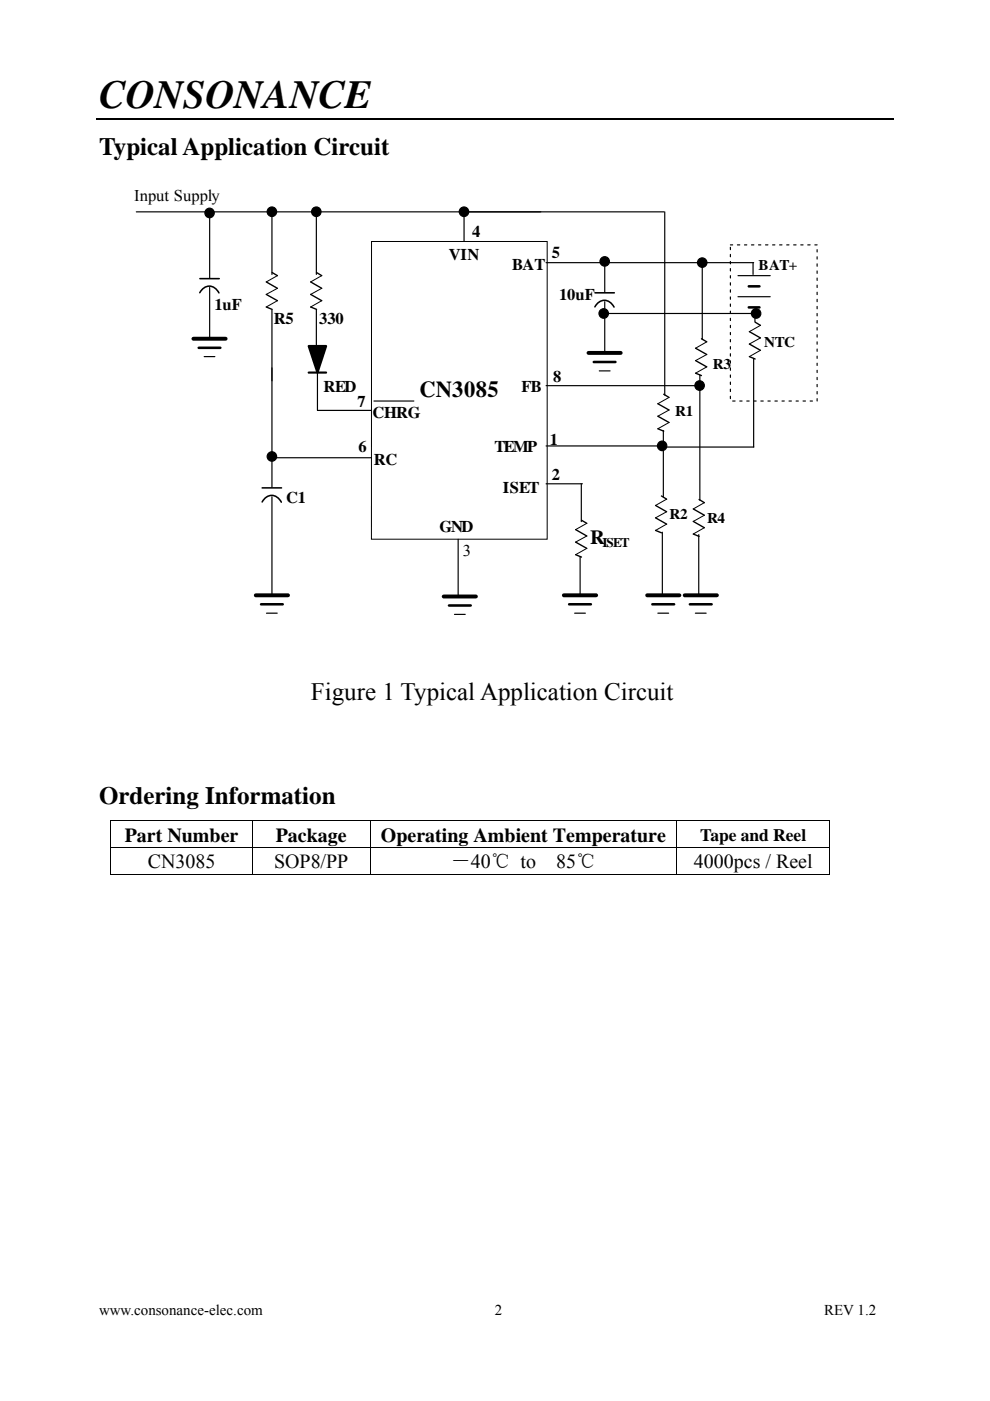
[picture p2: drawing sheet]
<svg xmlns="http://www.w3.org/2000/svg" width="210mm" height="297mm" viewBox="0 0 210 297" stroke-linecap="round" stroke-linejoin="round" font-family="sans-serif">
<path d="M20.5 25.2h169" fill="none" stroke="#000" stroke-width=".25"/>
<path d="M78.8 51.2h37.3v63.1h-37.3z" fill-rule="evenodd" fill="#fff" stroke="#000" stroke-width=".21"/>
<path d="M41 71.8h6.9M124.8 74.8h6.9M54.3 126.2h6.8M94.1 126.5h6.8M119.6 126.2h6.8M137.3 126.2h6.8M145.2 126.2h6.9" fill="none" stroke="#000" stroke-width=".83"/>
<path d="M42.1 73.7h4.6M125.9 76.8h4.6M158.8 65.2h2.3M158.8 60.7h2.3M55.4 128.1h4.6M95.2 128.4h4.6M120.7 128.1h4.6M138.4 128.1h4.6M146.3 128.1h4.6" fill="none" stroke="#000" stroke-width=".54"/>
<g fill="none" stroke="#000" stroke-width=".25">
<path d="M28.9 44.9h111.9M44.5 46.2v12.7M57.7 45.9v12.3M67.1 45.9v12.3M98.4 45.9v5.3M115.8 55.7h44.1M128.3 56.5v5.5M141 44.9v38.9M148.9 56.7v15.3M154.9 51.9h.5M154.9 52.4v.5M154.9 53.9v.5"/>
<path d="M154.9 55.4v.5M154.9 56.9v.5M154.9 58.4v.5M154.9 59.9v.6M156.4 51.9h.5M156.5 58.4h6.9M157.9 51.9h.5M159.4 51.9h.5M159.7 55.7v2.5M160.9 51.9h.5M162.4 51.9h.5M163.9 51.9h.5"/>
<path d="M165.4 51.9h.5M166.9 51.9h.4M168.3 51.9h.5M169.8 51.9h.5M171.3 51.9h.5M172.8 51.9h.5M173.3 52.9v.5M173.3 54.4v.5M173.3 55.9v.6M173.3 57.4v.6M173.3 58.9v.6M43.3 75.6h2.3"/>
<path d="M44.5 61v10.7M57.7 65.7v31.3M67.1 65.7v8M67.3 78v9h11.5M127.1 78.6h2.3M128.3 64v10.7M129.1 66.5h30.3M148.4 79.5v26.6M154.9 61.4v.6M154.9 62.9v.6M154.9 64.5v.5M154.9 66v.5"/>
<path d="M154.9 67.5v.5M154.9 69v.5M154.9 70.5v.5M154.9 72v.5M154.9 73.5v.5M154.9 75v.5M154.9 76.5v.5M154.9 78v.5M154.9 79.5v.5M156.5 62.9h6.9M159.9 76v18.8h-19.4M160.1 65.5v2.7"/>
<path d="M173.3 60.5v.5M173.3 62v.5M173.3 63.5v.5M173.3 65v.5M173.3 66.5v.5M173.3 68v.5M173.3 69.5v.5M173.3 71v.5M173.3 72.5v.5M173.3 74v.5M173.3 75.5v.5M173.3 77v.5"/>
<path d="M173.3 78.5v.5M57.6 97h21.2M57.7 97.8v5.5M79.3 85h8.5M115.8 94.6h23.6M115.8 81.8h31.6M140.7 91.3v14M154.9 81v.5M154.9 82.5v.5M154.9 84v.5M155.4 85h.5M156.9 85h.5"/>
<path d="M158.4 85h.5M159.9 85h.5M161.4 85h.5M162.9 85h.5M164.4 85h.5M165.9 85h.4M167.3 85h.6M168.8 85h.5M170.3 85h.5M171.8 85h.5M173.3 80v.5M173.3 81.5v.5"/>
<path d="M173.3 83v.5M173.3 84.5v.5M57.7 105.3v20.8M97.2 114.3v12.1M115.8 102.6h7.7M123 118.1v7.8M123.3 102.6v8M140.5 112.8v13.1M148.2 113.3v13.1M56.5 130h2.3M96.4 130.3h2.3M121.9 130h2.3"/>
<path d="M139.5 130h2.3M147.5 130h2.3"/>
</g>
<g fill="none" stroke="#000" stroke-width=".29">
<path d="M56.5 59.8l2.3 1.3M57.7 57.8l1.1 .6M65.9 59.8l2.3 1.3M67.1 57.8l1.1 .6M56.5 62.4l2.3 1.4M56.5 65.1l1.2 .5M65.9 62.4l2.3 1.4M65.9 65.1l1.2 .5M147.5 73.8l2.4 1.4M147.5 76.5l2.4 1.3M147.5 79.1l1.3 .5M148.8 71.8l1.1 .7"/>
<path d="M158.9 70.3l2.4 1.3M158.9 72.9l2.4 1.4M158.9 75.6l1.3 .5M160.2 68.3l1.1 .7M139.5 85.6l2.4 1.3M139.5 88.2l2.4 1.4M139.5 90.9l1.3 .5M140.8 83.6l1.1 .7M122.1 112.3l2.4 1.3M122.1 114.9l2.4 1.4M122.1 117.6l1.2 .5M123.3 110.3l1.2 .7"/>
<path d="M139 107.2l2.4 1.3M139 109.8l2.4 1.3M139 112.5l1.3 .5M140.3 105.2l1.1 .6M147 107.9l2.4 1.3M147 110.6l2.4 1.3M147 113.2l1.3 .5M148.3 105.9l1.1 .7"/>
</g>
<g fill="none" stroke="#000" stroke-width=".21">
<path d="M58.8 58.4l-2.3 1.4M68.2 58.4l-2.3 1.4M58.8 61.1l-2.3 1.3M58.8 63.8l-2.3 1.3M68.2 61.1l-2.3 1.3M68.2 63.8l-2.3 1.3M149.9 72.5l-2.4 1.3M149.9 75.2l-2.4 1.3M149.9 77.8l-2.4 1.3M161.3 69l-2.4 1.3M161.3 71.6l-2.4 1.3M161.3 74.3l-2.4 1.3"/>
<path d="M141.9 84.3l-2.4 1.3M141.9 86.9l-2.4 1.3M141.9 89.6l-2.4 1.3M124.5 111l-2.4 1.3M124.5 113.6l-2.4 1.3M124.5 116.3l-2.4 1.3M141.4 105.8l-2.4 1.4M141.4 108.5l-2.4 1.3M141.4 111.1l-2.4 1.4M149.4 106.6l-2.4 1.3M149.4 109.2l-2.4 1.4M149.4 111.9l-2.4 1.3"/>
<path d="M23.4 174h152.7M23.4 179.7h152.7M23.5 174.1v5.5M23.5 179.8v5.7M53.5 174.1v5.5M53.5 179.8v5.7M78.5 174.1v5.5M78.5 179.8v5.7M143.5 174.1v5.5M143.5 179.8v5.7M176 174.1v5.5M176 179.8v5.7"/>
<path d="M23.4 185.4h30M53.6 185.4h24.9M78.6 185.4h64.8M143.6 185.4h32.4"/>
</g>
<path d="M65.5 73.4h3.7l-1.9 5.6z" fill-rule="evenodd" fill="#000" stroke="#000" stroke-width=".46"/>
<path d="M65.5 79h3.7" fill="none" stroke="#000" stroke-width=".46"/>
<g fill="#000" stroke="#000" stroke-width=".25">
<circle cx="44.4" cy="45.1" r="1"/>
<circle cx="57.7" cy="44.9" r="1.01"/>
<circle cx="67.1" cy="44.9" r="1.01"/>
<circle cx="98.4" cy="44.9" r="1.01"/>
<circle cx="128.3" cy="55.4" r="1"/>
<circle cx="148.9" cy="55.7" r="1"/>
<circle cx="128" cy="66.5" r="1.01"/>
<circle cx="160.4" cy="66.5" r="1.01"/>
<circle cx="57.7" cy="96.8" r="1"/>
<circle cx="140.4" cy="94.5" r="1"/>
<circle cx="148.4" cy="81.7" r="1.01"/>
</g>
<path d="M42.4 59.1h4.1M42.4 62.1a2.17 2.17 0 0 1 2-1.4 2.17 2.17 0 0 1 2 1.4M126.2 65.1a2.17 2.17 0 0 1 2-1.4 2.17 2.17 0 0 1 2 1.4M126.2 62.1h4.1M55.6 103.4h4.1M55.6 106.4a2.17 2.17 0 0 1 2.1-1.4 2.17 2.17 0 0 1 2 1.5" fill="none" stroke="#000" stroke-width=".33"/>
<path d="M23.4 173.9h.2v.2h-.2zM176 173.9h.1v.2h-.1zM176 185.3h.1v.2h-.1z" fill="#000"/>
<text font-size="8.5" x="21" y="22.9">CONSONANCE</text>
<g font-size="5.3">
<text x="21" y="32.8">Typical Application Circuit</text>
<text x="66" y="148.3">Figure 1 Typical Application Circuit</text>
<text x="21" y="170.4">Ordering Information</text>
</g>
<text font-size="4.8" x="89" y="84.3">CN3085</text>
<text font-size="4.3" x="125.2" y="115.4">R</text>
<g font-size="4.2">
<text x="26.5" y="178.5">Part Number</text>
<text x="58.5" y="178.5">Package</text>
<text x="80.8" y="178.5">Operating Ambient Temperature</text>
<text x="31.3" y="184.1">CN3085</text>
<text x="58.1" y="184.1">SOP8/PP</text>
<text x="95.6" y="184.1">－40℃ to</text>
<text x="118" y="184.1">85℃</text>
<text x="147.2" y="184.1">4000pcs / Reel</text>
</g>
<text font-size="3.7" x="148.5" y="178.2">Tape and Reel</text>
<g font-size="3.5">
<text x="28.4" y="42.7">Input Supply</text>
<text x="100.2" y="50.2">4</text>
<text x="95.2" y="55.2">VIN</text>
<text x="108.6" y="57.2">BAT</text>
<text x="117.1" y="54.7">5</text>
<text x="45.5" y="65.7">1uF</text>
<text x="118.6" y="63.7">10uF</text>
<text x="58.1" y="68.7">R5</text>
<text x="67.7" y="68.7">330</text>
<text x="68.6" y="83">RED</text>
<text x="110.6" y="83">FB</text>
<text x="117.3" y="81">8</text>
<text x="75.8" y="86.3">7</text>
<text x="79" y="88.5">CHRG</text>
<text x="76.1" y="95.8">6</text>
<text x="104.9" y="95.8">TEMP</text>
<text x="116.6" y="94.3">1</text>
<text x="79.3" y="98.6">RC</text>
<text x="117.1" y="101.8">2</text>
<text x="60.7" y="106.6">C1</text>
<text x="106.6" y="104.6">ISET</text>
<text x="93.2" y="112.8">GND</text>
<text x="98.2" y="117.9">3</text>
</g>
<g font-size="3.2">
<text x="21" y="278.7">www.consonance-elec.com</text>
<text x="104.9" y="278.7">2</text>
<text x="174.8" y="278.7">REV 1.2</text>
</g>
<g font-size="3.1">
<text x="160.9" y="57.2">BAT+</text>
<text x="162.1" y="73.5">NTC</text>
<text x="151.2" y="78.3">R3</text>
<text x="143.2" y="88.3">R1</text>
<text x="142" y="110.1">R2</text>
<text x="150" y="110.8">R4</text>
</g>
<text font-size="2.8" x="127.8" y="116">ISET</text>
</svg>
